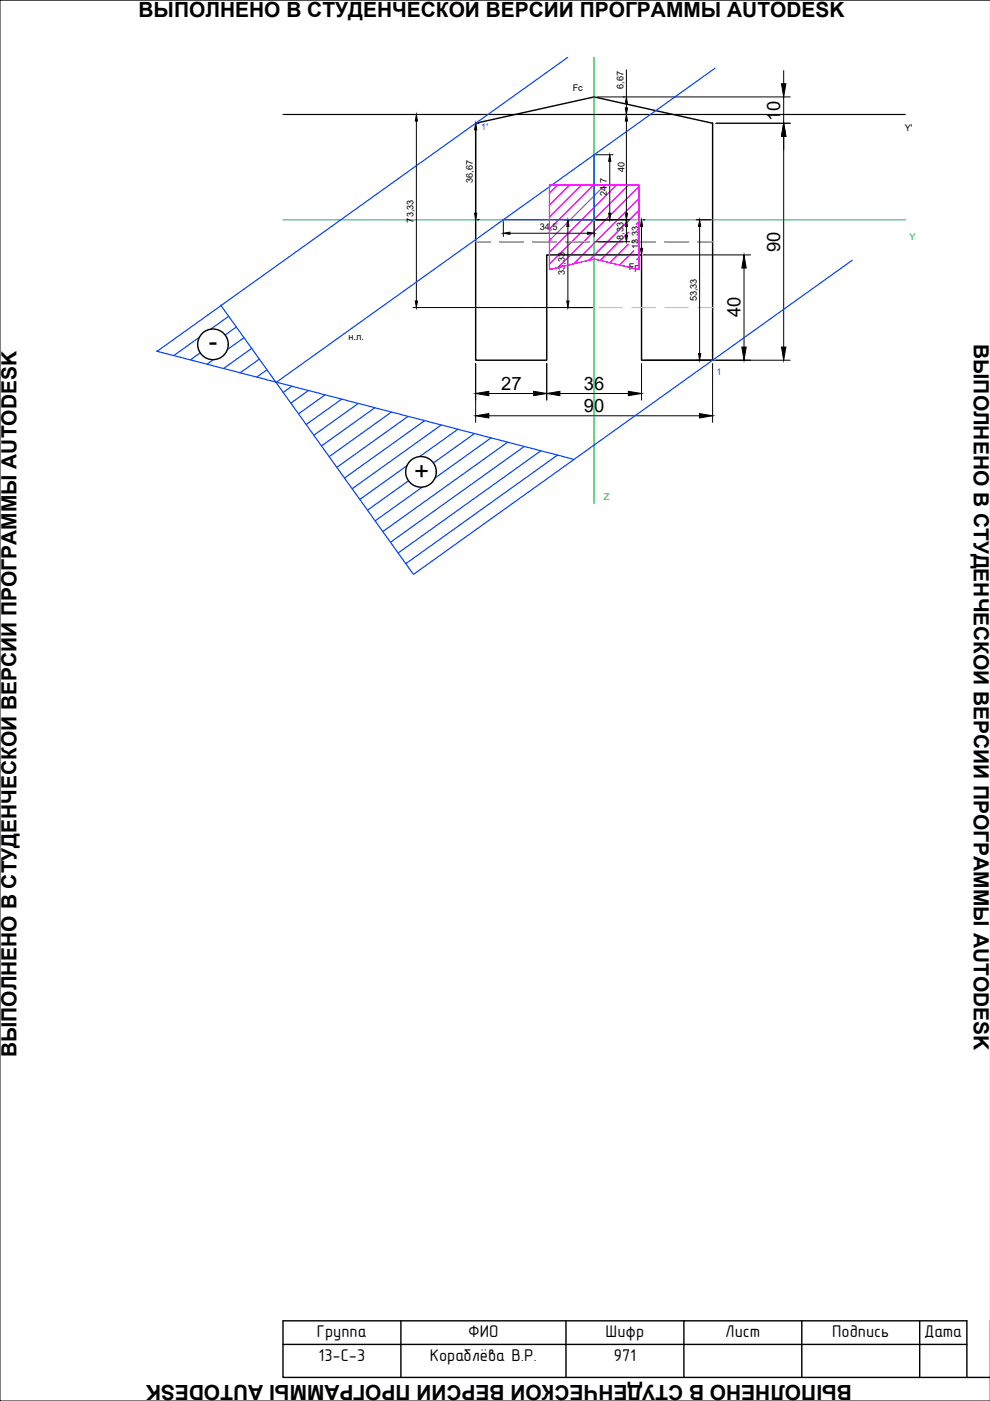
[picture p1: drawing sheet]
<svg xmlns="http://www.w3.org/2000/svg" width="210mm" height="297mm" viewBox="0 0 210 297" stroke-linecap="round" stroke-linejoin="round" font-family="sans-serif">
<g fill="none" stroke="#f0f" stroke-width=".3">
<path d="M116.5 39.2h19v18l-9.5-2.3-9.5 2.3zM118.2 39.2l-1.7 1.8M120.7 39.2l-4.2 4.3M123.3 39.2l-6.8 6.8M125.8 39.2l-9.3 9.3M128.3 39.2l-11.8 11.8M130.8 39.2l-14.3 14.3M133.3 39.2l-16.8 16.8M135.5 39.6l-17.2 17.1M133.3 49.3l-6 5.9M133.3 51.8l-4 3.9M134.4 53.2l-3 3"/>
<path d="M135.5 42.1l-13.9 13.9M135.5 44.6l-10.7 10.6M135.5 47.1l-.6 .5M135.5 54.6l-.5 .5"/>
</g>
<g fill="none" stroke="#000" stroke-width=".3">
<path d="M100.9 26.1l25.1-5.5 25.1 5.5v50.3h-15.1v-22.4h-20.1v22.4h-15z"/>
<circle cx="45.2" cy="73" r="3.2"/>
<circle cx="89.3" cy="100" r="3.2"/>
</g>
<g fill="none" stroke="#000" stroke-width=".21">
<path d="M132.8 14.8v5.8M166.2 15v2.8M210 0h-210v297h210M87.6 24.3h38M88.3 25.7v38.1M100.9 27.5v17.7M101.2 26.1h.3M126.3 24.3h7.2M126.3 32.8h3.7M126.7 20.6h40.9M129.3 34.2v11M132.8 21.9v1"/>
<path d="M132.8 25.7v19.5M151.8 26.1h15.8M166.2 20.6v5.5M166.2 28.9v44.7M101.2 46.6h.3M106.7 46.9v3.3M108.1 49.5h16.5M119.7 46.6h5.9M120.4 48v15.8M126 46.9v3.3M126.3 46.6h7.2M126.3 51.3h7.2"/>
<path d="M132.8 48v1.9M136 48v4.6M136.4 54h22.7M136.4 46.6h.3M147.6 46.6h3.1M148.3 48v27M157.8 56.8v16.8M87.6 65.2h38M100.9 77.1v12.5M115.9 77.1v7.7M136 77.1v7.7M136.7 76.4h30.9"/>
<path d="M151.1 77.1v12.5M103.6 88.2h44.7M103.6 83.4h9.5M118.7 83.4h14.5"/>
</g>
<g fill="#000" stroke="#000" stroke-width=".21">
<path d="M165.7 17.8h.9l-.4 2.8zM88.3 24.3l.2 1.4h-.5zM100.9 26.1l.2 1.4h-.5zM129.3 32.8l.2 1.4h-.5zM132.8 24.3l.2 1.4h-.4zM132.6 22.9h.4l-.2 1.4zM132.8 20.6l.2 1.3h-.4zM166.2 26.1l.4 2.8h-.9zM100.6 45.2h.5l-.2 1.4zM106.7 49.5l1.4-.3v.5zM120.4 46.6l.2 1.4h-.4zM124.6 49.2l1.4 .3-1.4 .2z"/>
<path d="M129 45.2h.5l-.2 1.4zM132.8 46.6l.2 1.4h-.4zM132.6 49.9h.4l-.2 1.4zM132.6 45.2h.4l-.2 1.4zM135.8 52.6h.5l-.3 1.4zM136 46.6l.3 1.4h-.5zM148.3 46.6l.3 1.4h-.5zM157.8 54l.4 2.8h-.9zM88 63.8h.5l-.2 1.4zM120.2 63.8h.4l-.2 1.4zM148.1 75h.5l-.3 1.4zM157.3 73.6h.9l-.4 2.8z"/>
<path d="M165.7 73.6h.9l-.4 2.8zM100.9 88.2l2.7-.5v.9zM100.9 83.4l2.7-.4v.9zM113.1 83l2.8 .4-2.8 .5zM115.9 83.4l2.8-.4v.9zM133.2 83l2.8 .4-2.8 .5zM148.3 87.7l2.8 .5-2.8 .4z"/>
</g>
<!-- layer: 0 -->
<g fill="none" stroke="#000" stroke-width=".3">
<path d="M100.9 51.3h3.1M106 51.3h5M113 51.3h5M120 51.3h5M127 51.3h5M134 51.3h5M141 51.3h5M148 51.3h3.1M60 285h145M85 280v12M120 280v12M145 280v12"/>
<path d="M170 280v12M195 280v12M205 292v-12h-145v12h150"/>
</g>
<path d="M126 12.2v94.6M60 46.6h131.9" fill="none" stroke="#00b82e" stroke-width=".25"/>
<path d="M60 24.3h131.9" fill="none" stroke="#000" stroke-width=".25"/>
<g fill="none" stroke="#c7c8ca" stroke-width=".25">
<path d="M100.9 51.3h3.1M106 51.3h5M113 51.3h5M120 51.3h5M127 51.3h5M134 51.3h5M141 51.3h5M148 51.3h3.1M100.9 65.2h3.1M106 65.2h5M113 65.2h5M120 65.2h5"/>
<path d="M127 65.2h5M134 65.2h5M141 65.2h5M148 65.2h3.1"/>
</g>
<!-- layer: nulevaya liniya -->
<g fill="none" stroke="#003fff" stroke-width=".25">
<path d="M120.4 12.2l-87.1 62.3M151.6 14.5l-93.1 66.6M126 32.8v13.8h-19.3M180.7 55.2l-93 66.6M33.2 74.4l88.4 23M42.3 71.5l-5.5 3.9M42.5 74.8l-2.1 1.5M45.2 76.3l-1.3 .9M46.8 64.7l40.8 57M48.5 67.1l-3.8 2.7M50.1 69.3l-2.4 1.7M51.7 71.6l-3.5 2.5"/>
<path d="M53.4 73.9l-6 4.2M55 76.1l-4.1 2.9M56.6 78.4l-2.2 1.6M61.9 81.9l-1.9 1.3M65.4 82.8l-3.7 2.7M68.9 83.7l-5.6 4M72.4 84.6l-7.5 5.4M76 85.5l-9.5 6.8M79.5 86.4l-11.3 8.2M83 87.4l-13.2 9.4M86.3 98.7l-10 7.2M86.5 88.3l-15.1 10.8"/>
<path d="M90 89.2l-17 12.2M93.6 90.1l-18.9 13.5M97.1 91l-8.1 5.8M100.6 91.9l-8.7 6.3M104.1 92.8l-11.9 8.5M107.6 93.7l-26.4 19M111.2 94.7l-28.4 20.3M114.7 95.6l-30.3 21.6M118.2 96.5l-32.2 23M86.6 101.9l-8.7 6.3M89.5 103.3l-10 7.1"/>
</g>
<g font-size="5.5">
<text x="44.3" y="74.2">-</text>
<text x="87.8" y="101.8">+</text>
</g>
<g font-size="4.4">
<text x="29.4" y="3.5">ВЫПОЛНЕНО В СТУДЕНЧЕСКОЙ ВЕРСИИ ПРОГРАММЫ AUTODESK</text>
<text x="206.5" y="72.9" transform="rotate(90 206.5 72.9)">ВЫПОЛНЕНО В СТУДЕНЧЕСКОЙ ВЕРСИИ ПРОГРАММЫ AUTODESK</text>
<text x="3.5" y="224.2" transform="rotate(-90 3.5 224.2)">ВЫПОЛНЕНО В СТУДЕНЧЕСКОЙ ВЕРСИИ ПРОГРАММЫ AUTODESK</text>
<text x="180.6" y="293.5" transform="rotate(-180 180.6 293.5)">ВЫПОЛНЕНО В СТУДЕНЧЕСКОЙ ВЕРСИИ ПРОГРАММЫ AUTODESK</text>
</g>
<g font-size="3.9">
<text x="165.4" y="25.6" transform="rotate(-90 165.4 25.6)">10</text>
<text x="165.4" y="53.4" transform="rotate(-90 165.4 53.4)">90</text>
<text x="157" y="67.3" transform="rotate(-90 157 67.3)">40</text>
<text x="106.2" y="82.7">27</text>
<text x="123.8" y="82.7">36</text>
<text x="123.8" y="87.4">90</text>
</g>
<g font-size="3.6">
<text x="67.2" y="283.4">Группа</text>
<text x="99.3" y="283.4">ФИО</text>
<text x="128.4" y="283.4">Шифр</text>
<text x="153.8" y="283.4">Лист</text>
<text x="176.4" y="283.4">Подпись</text>
<text x="195.9" y="283.4">Дата</text>
<text x="67.6" y="288.6">13-С-3</text>
<text x="91.1" y="288.5">Кораблёва В.Р.</text>
<text x="130.1" y="288.5">971</text>
</g>
<g font-size="1.9">
<text x="121.4" y="19.3">Fc</text>
<text x="132.2" y="18.9" transform="rotate(-90 132.2 18.9)">6,67</text>
<text x="191.8" y="27.7">Y'</text>
<text x="100.2" y="38.8" transform="rotate(-90 100.2 38.8)">36,67</text>
<text x="128.7" y="41.6" transform="rotate(-90 128.7 41.6)">24,7</text>
<text x="132.4" y="36.5" transform="rotate(-90 132.4 36.5)">40</text>
<text x="87.7" y="47.2" transform="rotate(-90 87.7 47.2)">73,33</text>
<text x="114.4" y="48.8">34,5</text>
<text x="132.2" y="50.8" transform="rotate(-90 132.2 50.8)">8,33</text>
<text x="135.4" y="52.8" transform="rotate(-90 135.4 52.8)">13,33</text>
<text x="119.8" y="58.3" transform="rotate(-90 119.8 58.3)">33,33</text>
<text x="133.4" y="57.2">Fp</text>
<text x="147.7" y="63.9" transform="rotate(-90 147.7 63.9)">53,33</text>
<text x="73.9" y="72.1">н.л.</text>
</g>
<g font-size="1.9" fill="#003fff">
<text x="102" y="27.5">1'</text>
<text x="151.9" y="79.5">1</text>
</g>
<g font-size="1.9" fill="#00b82e">
<text x="192.8" y="50.9">Y</text>
<text x="128" y="106">Z</text>
</g>
</svg>
